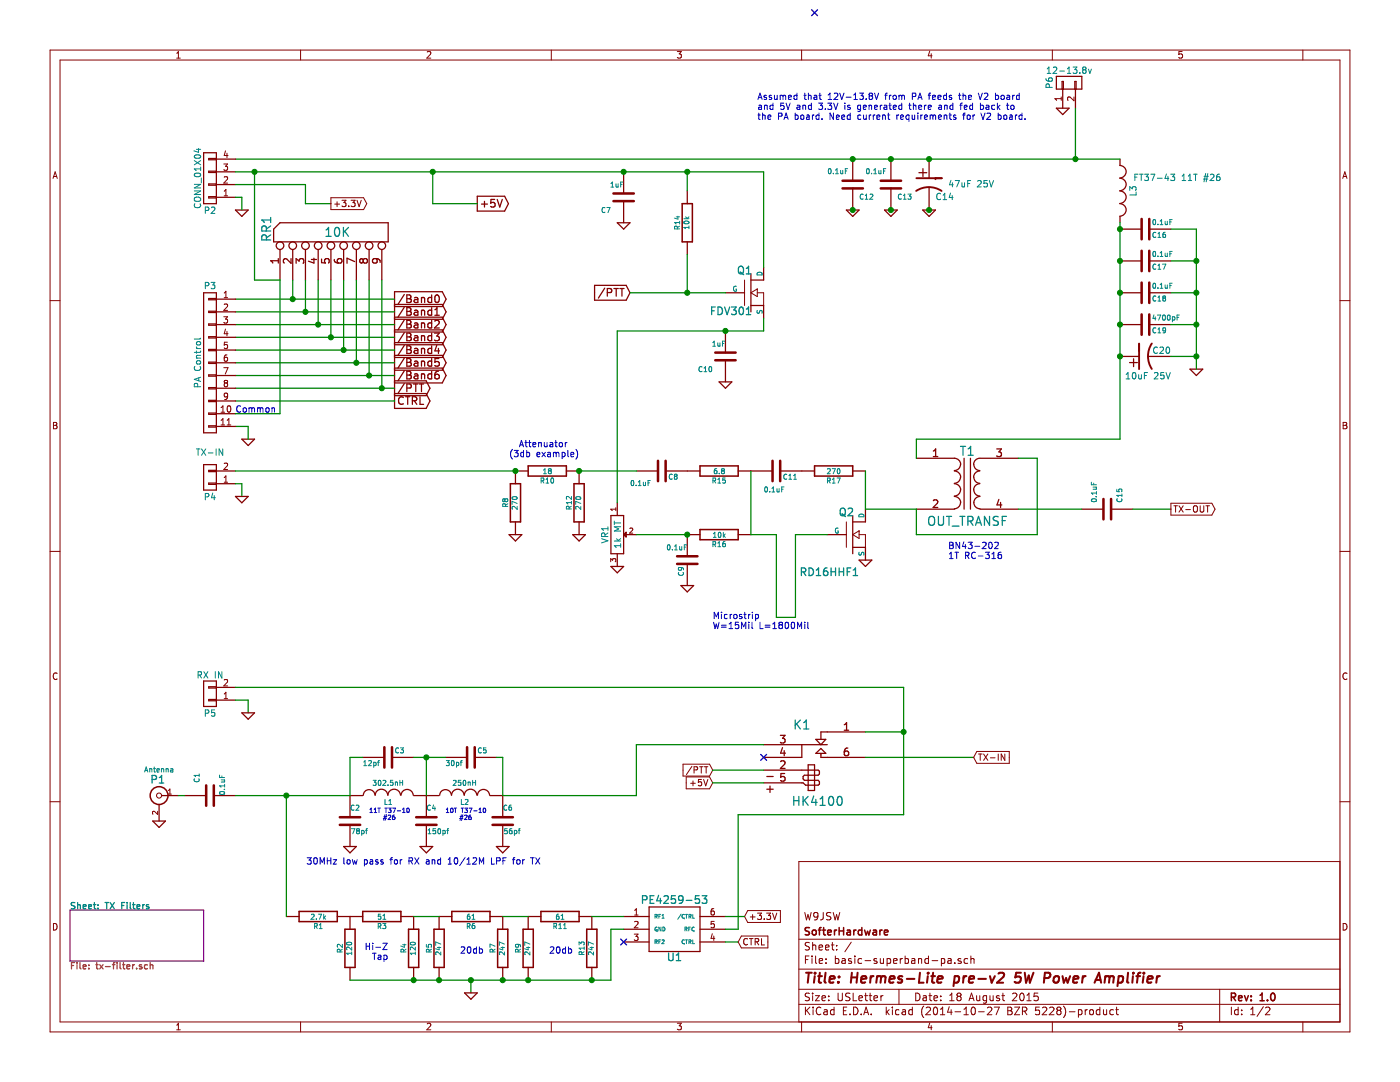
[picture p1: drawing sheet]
EESchema Schematic File Version 2
LIBS:power
LIBS:device
LIBS:transistors
LIBS:conn
LIBS:linear
LIBS:regul
LIBS:74xx
LIBS:cmos4000
LIBS:adc-dac
LIBS:memory
LIBS:xilinx
LIBS:special
LIBS:microcontrollers
LIBS:dsp
LIBS:microchip
LIBS:analog_switches
LIBS:motorola
LIBS:texas
LIBS:intel
LIBS:audio
LIBS:interface
LIBS:digital-audio
LIBS:philips
LIBS:display
LIBS:cypress
LIBS:siliconi
LIBS:opto
LIBS:atmel
LIBS:contrib
LIBS:valves
LIBS:hermeslite
LIBS:basic-superband-pa-cache
EELAYER 25 0
EELAYER END
$Descr USLetter 11000 8500
encoding utf-8
Sheet 1 2
Title "Hermes-Lite pre-v2 5W Power Amplifier"
Date "18 August 2015"
Rev "1.0"
Comp "SofterHardware"
Comment1 "W9JSW"
Comment2 ""
Comment3 ""
Comment4 ""
$EndDescr
$Comp
L C C8
U 1 1
P 5200 3700
F 0 "C8" V 5250 3750 40  0000 L CNN
F 1 "0.1uF" V 5300 3450 40  0000 L CNN
F 2 "HERMESLITE:C_0805" H 5238 3550 30  0001 C CNN
F 3 "" H 5200 3700 60  0000 C CNN
	1    5200 3700
	0    1    1    0   
$EndComp
$Comp
L R R16
U 1 1
P 5650 4200
F 0 "R16" V 5730 4200 40  0000 C CNN
F 1 "10k" V 5657 4201 40  0000 C CNN
F 2 "Resistors_SMD:R_0805_HandSoldering" V 5580 4200 30  0001 C CNN
F 3 "" H 5650 4200 30  0000 C CNN
	1    5650 4200
	0    1    1    0   
$EndComp
$Comp
L GND #PWR01
U 1 1
P 6800 4400
F 0 "#PWR01" H 6800 4400 30  0001 C CNN
F 1 "GND" H 6800 4330 30  0001 C CNN
F 2 "" H 6800 4400 60  0000 C CNN
F 3 "" H 6800 4400 60  0000 C CNN
	1    6800 4400
	1    0    0    -1  
$EndComp
$Comp
L BNC P1
U 1 1
P 1250 6250
F 0 "P1" H 1260 6370 60  0000 C CNN
F 1 "Antenna" H 1250 6450 40  0000 C CNN
F 2 "HERMESLITE:BNCRA" H 1250 6250 60  0001 C CNN
F 3 "" H 1250 6250 60  0000 C CNN
	1    1250 6250
	-1   0    0    -1  
$EndComp
Text GLabel 3100 2750 2    60   Output ~ 0
/Band4
$Comp
L CP1 C14
U 1 1
P 7300 1450
F 0 "C14" H 7350 1350 50  0000 L CNN
F 1 "47uF 25V" H 7450 1450 50  0000 L CNN
F 2 "Capacitors_Tantalum_SMD:TantalC_SizeD_EIA-7343_HandSoldering" H 7300 1450 60  0001 C CNN
F 3 "" H 7300 1450 60  0000 C CNN
	1    7300 1450
	1    0    0    -1  
$EndComp
$Comp
L GND #PWR02
U 1 1
P 7300 1650
F 0 "#PWR02" H 7300 1650 30  0001 C CNN
F 1 "GND" H 7300 1580 30  0001 C CNN
F 2 "" H 7300 1650 60  0000 C CNN
F 3 "" H 7300 1650 60  0000 C CNN
	1    7300 1650
	1    0    0    -1  
$EndComp
$Comp
L R R15
U 1 1
P 5650 3700
F 0 "R15" V 5730 3700 40  0000 C CNN
F 1 "6.8" V 5657 3701 40  0000 C CNN
F 2 "Resistors_SMD:R_0805_HandSoldering" V 5580 3700 30  0001 C CNN
F 3 "" H 5650 3700 30  0000 C CNN
	1    5650 3700
	0    1    1    0   
$EndComp
$Comp
L C C11
U 1 1
P 6100 3700
F 0 "C11" V 6150 3750 40  0000 L CNN
F 1 "0.1uF" V 6250 3600 40  0000 L CNN
F 2 "HERMESLITE:C_0805" H 6138 3550 30  0001 C CNN
F 3 "" H 6100 3700 60  0000 C CNN
	1    6100 3700
	0    1    1    0   
$EndComp
$Comp
L R R17
U 1 1
P 6550 3700
F 0 "R17" V 6630 3700 40  0000 C CNN
F 1 "270" V 6557 3701 40  0000 C CNN
F 2 "Resistors_SMD:R_0805_HandSoldering" V 6480 3700 30  0001 C CNN
F 3 "" H 6550 3700 30  0000 C CNN
	1    6550 3700
	0    1    1    0   
$EndComp
$Comp
L RD16HHF1 Q2
U 1 1
P 6700 4200
F 0 "Q2" H 6710 4370 60  0000 R CNN
F 1 "RD16HHF1" H 6750 3900 60  0000 R CNN
F 2 "Transistors_TO-220:TO-220_Neutral123_Vertical" H 6700 4200 60  0001 C CNN
F 3 "" H 6700 4200 60  0000 C CNN
	1    6700 4200
	1    0    0    -1  
$EndComp
$Comp
L C C9
U 1 1
P 5400 4400
F 0 "C9" V 5450 4450 40  0000 L CNN
F 1 "0.1uF" H 5400 4300 40  0000 L CNN
F 2 "HERMESLITE:C_0805" H 5438 4250 30  0001 C CNN
F 3 "" H 5400 4400 60  0000 C CNN
	1    5400 4400
	-1   0    0    1   
$EndComp
$Comp
L POT VR1
U 1 1
P 4850 4200
F 0 "VR1" H 4850 4100 50  0000 C CNN
F 1 "1k MT" H 4850 4200 50  0000 C CNN
F 2 "Potentiometers:Potentiometer_Bourns_3296W_3-8Zoll_Inline_ScrewUp" H 4850 4200 60  0001 C CNN
F 3 "" H 4850 4200 60  0000 C CNN
	1    4850 4200
	0    1    1    0   
$EndComp
$Comp
L GND #PWR03
U 1 1
P 5400 4600
F 0 "#PWR03" H 5400 4600 30  0001 C CNN
F 1 "GND" H 5400 4530 30  0001 C CNN
F 2 "" H 5400 4600 60  0000 C CNN
F 3 "" H 5400 4600 60  0000 C CNN
	1    5400 4600
	1    0    0    -1  
$EndComp
$Comp
L GND #PWR04
U 1 1
P 4850 4450
F 0 "#PWR04" H 4850 4450 30  0001 C CNN
F 1 "GND" H 4850 4380 30  0001 C CNN
F 2 "" H 4850 4450 60  0000 C CNN
F 3 "" H 4850 4450 60  0000 C CNN
	1    4850 4450
	1    0    0    -1  
$EndComp
$Comp
L OUT_TRANSF T1
U 1 1
P 7600 3800
F 0 "T1" H 7600 4050 70  0000 C CNN
F 1 "OUT_TRANSF" H 7600 3500 70  0000 C CNN
F 2 "HERMESLITE:OUT_TRANSF" H 7600 3800 60  0001 C CNN
F 3 "" H 7600 3800 60  0000 C CNN
	1    7600 3800
	1    0    0    -1  
$EndComp
$Comp
L INDUCTOR_SMALL L3
U 1 1
P 8800 1500
F 0 "L3" H 8800 1600 50  0000 C CNN
F 1 "FT37-43 11T #26" V 8700 1950 50  0000 C CNN
F 2 "Choke_Toroid_ThroughHole:Choke_Toroid_horizontal_Diameter3-5mm_Amidon-T12" H 8800 1500 60  0001 C CNN
F 3 "" H 8800 1500 60  0000 C CNN
	1    8800 1500
	0    1    1    0   
$EndComp
$Comp
L C C17
U 1 1
P 9000 2050
F 0 "C17" V 9050 2100 40  0000 L CNN
F 1 "0.1uF" V 8950 2100 40  0000 L CNN
F 2 "HERMESLITE:C_0805" H 9038 1900 30  0001 C CNN
F 3 "" H 9000 2050 60  0000 C CNN
	1    9000 2050
	0    1    1    0   
$EndComp
$Comp
L C C18
U 1 1
P 9000 2300
F 0 "C18" V 9050 2350 40  0000 L CNN
F 1 "0.1uF" V 8950 2350 40  0000 L CNN
F 2 "HERMESLITE:C_0805" H 9038 2150 30  0001 C CNN
F 3 "" H 9000 2300 60  0000 C CNN
	1    9000 2300
	0    1    1    0   
$EndComp
$Comp
L C C19
U 1 1
P 9000 2550
F 0 "C19" V 9050 2600 40  0000 L CNN
F 1 "4700pF" V 8950 2600 40  0000 L CNN
F 2 "HERMESLITE:C_0805" H 9038 2400 30  0001 C CNN
F 3 "" H 9000 2550 60  0000 C CNN
	1    9000 2550
	0    1    1    0   
$EndComp
$Comp
L CP1 C20
U 1 1
P 9000 2800
F 0 "C20" V 9050 2600 50  0000 L CNN
F 1 "10uF 25V" V 8850 2600 50  0000 L CNN
F 2 "Capacitors_Tantalum_SMD:TantalC_SizeC_EIA-6032_HandSoldering" H 9000 2800 60  0001 C CNN
F 3 "" H 9000 2800 60  0000 C CNN
	1    9000 2800
	0    -1   -1   0   
$EndComp
$Comp
L GND #PWR05
U 1 1
P 9400 2900
F 0 "#PWR05" H 9400 2900 30  0001 C CNN
F 1 "GND" H 9400 2830 30  0001 C CNN
F 2 "" H 9400 2900 60  0000 C CNN
F 3 "" H 9400 2900 60  0000 C CNN
	1    9400 2900
	1    0    0    -1  
$EndComp
Text Notes 7450 4400 0    50   ~ 0
BN43-202\n1T RC-316
Text Notes 5600 4950 0    50   ~ 0
Microstrip\nW=15Mil L=1800Mil
$Comp
L R R10
U 1 1
P 4300 3700
F 0 "R10" V 4380 3700 40  0000 C CNN
F 1 "18" V 4307 3701 40  0000 C CNN
F 2 "Resistors_SMD:R_0805_HandSoldering" V 4230 3700 30  0001 C CNN
F 3 "" H 4300 3700 30  0000 C CNN
	1    4300 3700
	0    1    1    0   
$EndComp
$Comp
L R R12
U 1 1
P 4550 3950
F 0 "R12" V 4630 3950 40  0000 C CNN
F 1 "270" V 4557 3951 40  0000 C CNN
F 2 "Resistors_SMD:R_0805_HandSoldering" V 4480 3950 30  0001 C CNN
F 3 "" H 4550 3950 30  0000 C CNN
	1    4550 3950
	-1   0    0    1   
$EndComp
$Comp
L R R8
U 1 1
P 4050 3950
F 0 "R8" V 4130 3950 40  0000 C CNN
F 1 "270" V 4057 3951 40  0000 C CNN
F 2 "Resistors_SMD:R_0805_HandSoldering" V 3980 3950 30  0001 C CNN
F 3 "" H 4050 3950 30  0000 C CNN
	1    4050 3950
	-1   0    0    1   
$EndComp
Text GLabel 4950 2300 0    60   Input ~ 0
/PTT
$Comp
L C C10
U 1 1
P 5700 2800
F 0 "C10" H 5800 2900 40  0000 L CNN
F 1 "1uF" H 5700 2700 40  0000 L CNN
F 2 "HERMESLITE:C_0805" H 5738 2650 30  0001 C CNN
F 3 "" H 5700 2800 60  0000 C CNN
	1    5700 2800
	-1   0    0    1   
$EndComp
$Comp
L GND #PWR06
U 1 1
P 5700 3000
F 0 "#PWR06" H 5700 3000 30  0001 C CNN
F 1 "GND" H 5700 2930 30  0001 C CNN
F 2 "" H 5700 3000 60  0000 C CNN
F 3 "" H 5700 3000 60  0000 C CNN
	1    5700 3000
	1    0    0    -1  
$EndComp
NoConn ~ 6400 100 
$Comp
L C C15
U 1 1
P 8700 4000
F 0 "C15" H 8750 3900 40  0000 L CNN
F 1 "0.1uF" H 8750 4100 40  0000 L CNN
F 2 "HERMESLITE:C_0805" H 8738 3850 30  0001 C CNN
F 3 "" H 8700 4000 60  0000 C CNN
	1    8700 4000
	0    -1   -1   0   
$EndComp
$Comp
L R R14
U 1 1
P 5400 1750
F 0 "R14" V 5480 1750 40  0000 C CNN
F 1 "10k" V 5407 1751 40  0000 C CNN
F 2 "Resistors_SMD:R_0805_HandSoldering" V 5330 1750 30  0001 C CNN
F 3 "" H 5400 1750 30  0000 C CNN
	1    5400 1750
	-1   0    0    1   
$EndComp
Text GLabel 5600 6050 0    50   Input ~ 0
/PTT
$Comp
L C C13
U 1 1
P 7000 1450
F 0 "C13" H 7050 1350 40  0000 L CNN
F 1 "0.1uF" H 6800 1550 40  0000 L CNN
F 2 "HERMESLITE:C_0805" H 7038 1300 30  0001 C CNN
F 3 "" H 7000 1450 60  0000 C CNN
	1    7000 1450
	1    0    0    -1  
$EndComp
$Comp
L C C12
U 1 1
P 6700 1450
F 0 "C12" H 6750 1350 40  0000 L CNN
F 1 "0.1uF" H 6500 1550 40  0000 L CNN
F 2 "HERMESLITE:C_0805" H 6738 1300 30  0001 C CNN
F 3 "" H 6700 1450 60  0000 C CNN
	1    6700 1450
	1    0    0    -1  
$EndComp
$Comp
L GND #PWR07
U 1 1
P 7000 1650
F 0 "#PWR07" H 7000 1650 30  0001 C CNN
F 1 "GND" H 7000 1580 30  0001 C CNN
F 2 "" H 7000 1650 60  0000 C CNN
F 3 "" H 7000 1650 60  0000 C CNN
	1    7000 1650
	1    0    0    -1  
$EndComp
$Comp
L GND #PWR08
U 1 1
P 6700 1650
F 0 "#PWR08" H 6700 1650 30  0001 C CNN
F 1 "GND" H 6700 1580 30  0001 C CNN
F 2 "" H 6700 1650 60  0000 C CNN
F 3 "" H 6700 1650 60  0000 C CNN
	1    6700 1650
	1    0    0    -1  
$EndComp
$Comp
L C C16
U 1 1
P 9000 1800
F 0 "C16" V 9050 1850 40  0000 L CNN
F 1 "0.1uF" V 8950 1850 40  0000 L CNN
F 2 "HERMESLITE:C_0805" H 9038 1650 30  0001 C CNN
F 3 "" H 9000 1800 60  0000 C CNN
	1    9000 1800
	0    1    1    0   
$EndComp
$Comp
L CONN_01X02 P6
U 1 1
P 8400 650
F 0 "P6" H 8400 800 50  0000 C CNN
F 1 "12-13.8v" V 8500 650 50  0000 C CNN
F 2 "Pin_Headers:Pin_Header_Straight_1x02" H 8400 650 60  0001 C CNN
F 3 "" H 8400 650 60  0000 C CNN
	1    8400 650 
	0    -1   -1   0   
$EndComp
$Comp
L GND #PWR09
U 1 1
P 8350 850
F 0 "#PWR09" H 8350 850 30  0001 C CNN
F 1 "GND" H 8350 780 30  0001 C CNN
F 2 "" H 8350 850 60  0000 C CNN
F 3 "" H 8350 850 60  0000 C CNN
	1    8350 850 
	1    0    0    -1  
$EndComp
Text Notes 4000 3600 0    50   ~ 0
  Attenuator\n(3db example)
$Comp
L INDUCTOR L1
U 1 1
P 3050 6250
F 0 "L1" V 3000 6250 40  0000 C CNN
F 1 "302.5nH" V 3150 6250 40  0000 C CNN
F 2 "Choke_Toroid_ThroughHole:Choke_Toroid_5x10mm_Vertical" H 3050 6250 60  0001 C CNN
F 3 "" H 3050 6250 60  0000 C CNN
	1    3050 6250
	0    -1   -1   0   
$EndComp
$Comp
L INDUCTOR L2
U 1 1
P 3650 6250
F 0 "L2" V 3600 6250 40  0000 C CNN
F 1 "250nH" V 3750 6250 40  0000 C CNN
F 2 "Choke_Toroid_ThroughHole:Choke_Toroid_5x10mm_Vertical" H 3650 6250 60  0001 C CNN
F 3 "" H 3650 6250 60  0000 C CNN
	1    3650 6250
	0    -1   -1   0   
$EndComp
$Comp
L C C2
U 1 1
P 2750 6450
F 0 "C2" H 2750 6550 40  0000 L CNN
F 1 "78pf" H 2756 6365 40  0000 L CNN
F 2 "HERMESLITE:C_0805" H 2788 6300 30  0001 C CNN
F 3 "" H 2750 6450 60  0000 C CNN
	1    2750 6450
	1    0    0    -1  
$EndComp
$Comp
L C C4
U 1 1
P 3350 6450
F 0 "C4" H 3350 6550 40  0000 L CNN
F 1 "150pf" H 3356 6365 40  0000 L CNN
F 2 "HERMESLITE:C_0805" H 3388 6300 30  0001 C CNN
F 3 "" H 3350 6450 60  0000 C CNN
	1    3350 6450
	1    0    0    -1  
$EndComp
$Comp
L C C6
U 1 1
P 3950 6450
F 0 "C6" H 3950 6550 40  0000 L CNN
F 1 "56pf" H 3956 6365 40  0000 L CNN
F 2 "HERMESLITE:C_0805" H 3988 6300 30  0001 C CNN
F 3 "" H 3950 6450 60  0000 C CNN
	1    3950 6450
	1    0    0    -1  
$EndComp
$Comp
L GND #PWR010
U 1 1
P 2750 6650
F 0 "#PWR010" H 2750 6650 30  0001 C CNN
F 1 "GND" H 2750 6580 30  0001 C CNN
F 2 "" H 2750 6650 60  0000 C CNN
F 3 "" H 2750 6650 60  0000 C CNN
	1    2750 6650
	1    0    0    -1  
$EndComp
$Comp
L GND #PWR011
U 1 1
P 3350 6650
F 0 "#PWR011" H 3350 6650 30  0001 C CNN
F 1 "GND" H 3350 6580 30  0001 C CNN
F 2 "" H 3350 6650 60  0000 C CNN
F 3 "" H 3350 6650 60  0000 C CNN
	1    3350 6650
	1    0    0    -1  
$EndComp
$Comp
L GND #PWR012
U 1 1
P 3950 6650
F 0 "#PWR012" H 3950 6650 30  0001 C CNN
F 1 "GND" H 3950 6580 30  0001 C CNN
F 2 "" H 3950 6650 60  0000 C CNN
F 3 "" H 3950 6650 60  0000 C CNN
	1    3950 6650
	1    0    0    -1  
$EndComp
$Comp
L C C1
U 1 1
P 1650 6250
F 0 "C1" H 1750 6350 40  0000 L CNN
F 1 "0.1uF" H 1650 6150 40  0000 L CNN
F 2 "HERMESLITE:C_0805" H 1688 6100 30  0001 C CNN
F 3 "" H 1650 6250 60  0000 C CNN
	1    1650 6250
	0    -1   -1   0   
$EndComp
Text GLabel 3100 2350 2    60   Output ~ 0
/Band0
Text GLabel 3100 2450 2    60   Output ~ 0
/Band1
Text GLabel 3100 2550 2    60   Output ~ 0
/Band2
Text GLabel 3100 2650 2    60   Output ~ 0
/Band3
Text GLabel 3100 2850 2    60   Output ~ 0
/Band5
Text GLabel 3100 3050 2    60   Output ~ 0
/PTT
$Comp
L CONN_01X02 P5
U 1 1
P 1650 5450
F 0 "P5" H 1650 5600 50  0000 C CNN
F 1 "RX IN" H 1650 5300 50  0000 C CNN
F 2 "Pin_Headers:Pin_Header_Straight_1x02" H 1650 5450 60  0001 C CNN
F 3 "" H 1650 5450 60  0000 C CNN
	1    1650 5450
	-1   0    0    1   
$EndComp
$Comp
L GND #PWR013
U 1 1
P 1950 3450
F 0 "#PWR013" H 1950 3450 30  0001 C CNN
F 1 "GND" H 1950 3380 30  0001 C CNN
F 2 "" H 1950 3450 60  0000 C CNN
F 3 "" H 1950 3450 60  0000 C CNN
	1    1950 3450
	1    0    0    -1  
$EndComp
$Comp
L CONN_01X02 P4
U 1 1
P 1650 3750
F 0 "P4" H 1650 3900 50  0000 C CNN
F 1 "TX-IN" H 1650 3550 50  0000 C CNN
F 2 "Pin_Headers:Pin_Header_Straight_1x02" H 1650 3750 60  0001 C CNN
F 3 "" H 1650 3750 60  0000 C CNN
	1    1650 3750
	-1   0    0    1   
$EndComp
$Comp
L GND #PWR014
U 1 1
P 4050 4200
F 0 "#PWR014" H 4050 4200 30  0001 C CNN
F 1 "GND" H 4050 4130 30  0001 C CNN
F 2 "" H 4050 4200 60  0000 C CNN
F 3 "" H 4050 4200 60  0000 C CNN
	1    4050 4200
	1    0    0    -1  
$EndComp
Connection ~ 7300 1650
Wire Wire Line
	6800 3700 6800 4000
Wire Wire Line
	5900 3700 5900 4200
Wire Wire Line
	5900 4200 6100 4200
Wire Wire Line
	6100 4200 6100 4850
Wire Wire Line
	6250 4200 6250 4850
Wire Wire Line
	6250 4200 6500 4200
Wire Wire Line
	5000 4200 5400 4200
Wire Wire Line
	6800 4000 7200 4000
Wire Wire Line
	7200 4000 7200 4200
Wire Wire Line
	7200 4200 8150 4200
Wire Wire Line
	8150 4200 8150 3600
Wire Wire Line
	8150 3600 8000 3600
Wire Wire Line
	4850 2600 4850 3950
Wire Wire Line
	8800 3450 7200 3450
Wire Wire Line
	7200 3450 7200 3600
Wire Wire Line
	8800 1750 8800 3450
Wire Wire Line
	9200 2050 9400 2050
Wire Wire Line
	9400 1800 9400 2900
Wire Wire Line
	9200 2800 9400 2800
Connection ~ 9400 2800
Wire Wire Line
	9200 2550 9400 2550
Connection ~ 9400 2550
Wire Wire Line
	9200 2300 9400 2300
Connection ~ 9400 2300
Wire Wire Line
	6250 4850 6100 4850
Connection ~ 8800 2050
Connection ~ 8800 2300
Connection ~ 8800 2550
Connection ~ 8800 2800
Connection ~ 6700 1650
Connection ~ 7000 1650
Connection ~ 8800 1800
Wire Wire Line
	9200 1800 9400 1800
Connection ~ 9400 2050
Wire Wire Line
	8450 850  8450 1250
Connection ~ 8450 1250
Wire Wire Line
	8000 4000 8500 4000
Wire Wire Line
	4550 3700 5000 3700
Connection ~ 4050 3700
Connection ~ 4550 3700
Connection ~ 5400 4200
Wire Wire Line
	1850 2350 3100 2350
Wire Wire Line
	1850 2450 3100 2450
Wire Wire Line
	1850 2550 3100 2550
Wire Wire Line
	1850 2650 3100 2650
Wire Wire Line
	1850 2750 3100 2750
Wire Wire Line
	1850 2850 3100 2850
Wire Wire Line
	1850 3050 3100 3050
Wire Wire Line
	8900 4000 9200 4000
$Comp
L HK4100 K1
U 1 1
P 6400 5800
F 0 "K1" H 6300 5900 70  0000 C CNN
F 1 "HK4100" H 6425 5300 70  0000 C CNN
F 2 "HERMESLITE:HK4100" H 6400 5800 60  0001 C CNN
F 3 "" H 6400 5800 60  0000 C CNN
	1    6400 5800
	1    0    0    -1  
$EndComp
Wire Wire Line
	6800 5950 7650 5950
Text GLabel 9200 4000 2    50   Output ~ 0
TX-OUT
Wire Wire Line
	5600 6050 6000 6050
Text GLabel 5600 6150 0    50   Input ~ 0
+5V
Wire Wire Line
	5600 6150 6000 6150
NoConn ~ 6000 5950
$Comp
L GND #PWR015
U 1 1
P 1250 6450
F 0 "#PWR015" H 1250 6450 30  0001 C CNN
F 1 "GND" H 1250 6380 30  0001 C CNN
F 2 "" H 1250 6450 60  0000 C CNN
F 3 "" H 1250 6450 60  0000 C CNN
	1    1250 6450
	1    0    0    -1  
$EndComp
Text GLabel 3750 1600 2    60   Output ~ 0
+5V
Text GLabel 7650 5950 2    50   Input ~ 0
TX-IN
Text GLabel 3100 2950 2    60   Output ~ 0
/Band6
Wire Wire Line
	1850 2950 3100 2950
$Sheet
S 550  7150 1050 400 
U 55CEFF1E
F0 "TX Filters" 50
F1 "tx-filter.sch" 50
$EndSheet
Wire Wire Line
	1850 1250 8800 1250
Connection ~ 7300 1250
Connection ~ 7000 1250
Connection ~ 6700 1250
$Comp
L CONN_01X04 P2
U 1 1
P 1650 1400
F 0 "P2" H 1650 1650 50  0000 C CNN
F 1 "CONN_01X04" V 1750 1400 50  0000 C CNN
F 2 "Pin_Headers:Pin_Header_Straight_1x04" H 1650 1400 60  0001 C CNN
F 3 "" H 1650 1400 60  0000 C CNN
	1    1650 1400
	-1   0    0    1   
$EndComp
$Comp
L GND #PWR016
U 1 1
P 1900 1650
F 0 "#PWR016" H 1900 1650 30  0001 C CNN
F 1 "GND" H 1900 1580 30  0001 C CNN
F 2 "" H 1900 1650 60  0000 C CNN
F 3 "" H 1900 1650 60  0000 C CNN
	1    1900 1650
	1    0    0    -1  
$EndComp
Wire Wire Line
	1850 1450 2400 1450
Wire Wire Line
	2400 1450 2400 1600
Wire Wire Line
	2400 1600 2600 1600
Text GLabel 2600 1600 2    50   Output ~ 0
+3.3V
Wire Wire Line
	1850 1350 6000 1350
Wire Wire Line
	1850 6250 2750 6250
Wire Wire Line
	1850 5400 7100 5400
Wire Wire Line
	7100 5400 7100 6400
Text Notes 4250 6800 2    50   ~ 0
30MHz low pass for RX and 10/12M LPF for TX
$Comp
L MOSFET_N Q1
U 1 1
P 5900 2300
F 0 "Q1" H 5910 2470 60  0000 R CNN
F 1 "FDV301" H 5910 2150 60  0000 R CNN
F 2 "HERMESLITE:SOT-23-GDS" H 5900 2300 60  0001 C CNN
F 3 "" H 5900 2300 60  0000 C CNN
	1    5900 2300
	1    0    0    -1  
$EndComp
Wire Wire Line
	6000 1350 6000 2100
Wire Wire Line
	4950 2300 5700 2300
Wire Wire Line
	6000 2500 6000 2600
Wire Wire Line
	6000 2600 4850 2600
Wire Wire Line
	3400 1350 3400 1600
Wire Wire Line
	3400 1600 3750 1600
Connection ~ 3400 1350
Wire Wire Line
	5400 1500 5400 1350
Connection ~ 5400 1350
Wire Wire Line
	5400 2000 5400 2300
Connection ~ 5400 2300
$Comp
L C C7
U 1 1
P 4900 1550
F 0 "C7" H 5000 1650 40  0000 L CNN
F 1 "1uF" H 4900 1450 40  0000 L CNN
F 2 "HERMESLITE:C_0805" H 4938 1400 30  0001 C CNN
F 3 "" H 4900 1550 60  0000 C CNN
	1    4900 1550
	-1   0    0    1   
$EndComp
$Comp
L GND #PWR017
U 1 1
P 4900 1750
F 0 "#PWR017" H 4900 1750 30  0001 C CNN
F 1 "GND" H 4900 1680 30  0001 C CNN
F 2 "" H 4900 1750 60  0000 C CNN
F 3 "" H 4900 1750 60  0000 C CNN
	1    4900 1750
	1    0    0    -1  
$EndComp
$Comp
L R R1
U 1 1
P 2500 7200
F 0 "R1" V 2580 7200 40  0000 C CNN
F 1 "2.7k" V 2507 7201 40  0000 C CNN
F 2 "Resistors_SMD:R_0805_HandSoldering" V 2430 7200 30  0001 C CNN
F 3 "" H 2500 7200 30  0000 C CNN
	1    2500 7200
	0    1    1    0   
$EndComp
Wire Wire Line
	1400 6250 1450 6250
$Comp
L R R2
U 1 1
P 2750 7450
F 0 "R2" V 2830 7450 40  0000 C CNN
F 1 "120" V 2757 7451 40  0000 C CNN
F 2 "Resistors_SMD:R_0805_HandSoldering" V 2680 7450 30  0001 C CNN
F 3 "" H 2750 7450 30  0000 C CNN
	1    2750 7450
	-1   0    0    1   
$EndComp
$Comp
L R R3
U 1 1
P 3000 7200
F 0 "R3" V 3080 7200 40  0000 C CNN
F 1 "51" V 3007 7201 40  0000 C CNN
F 2 "Resistors_SMD:R_0805_HandSoldering" V 2930 7200 30  0001 C CNN
F 3 "" H 3000 7200 30  0000 C CNN
	1    3000 7200
	0    1    1    0   
$EndComp
$Comp
L R R4
U 1 1
P 3250 7450
F 0 "R4" V 3330 7450 40  0000 C CNN
F 1 "120" V 3257 7451 40  0000 C CNN
F 2 "Resistors_SMD:R_0805_HandSoldering" V 3180 7450 30  0001 C CNN
F 3 "" H 3250 7450 30  0000 C CNN
	1    3250 7450
	-1   0    0    1   
$EndComp
$Comp
L R R6
U 1 1
P 3700 7200
F 0 "R6" V 3780 7200 40  0000 C CNN
F 1 "61" V 3707 7201 40  0000 C CNN
F 2 "Resistors_SMD:R_0805_HandSoldering" V 3630 7200 30  0001 C CNN
F 3 "" H 3700 7200 30  0000 C CNN
	1    3700 7200
	0    1    1    0   
$EndComp
$Comp
L R R5
U 1 1
P 3450 7450
F 0 "R5" V 3530 7450 40  0000 C CNN
F 1 "247" V 3457 7451 40  0000 C CNN
F 2 "Resistors_SMD:R_0805_HandSoldering" V 3380 7450 30  0001 C CNN
F 3 "" H 3450 7450 30  0000 C CNN
	1    3450 7450
	-1   0    0    1   
$EndComp
Wire Wire Line
	3250 7200 3450 7200
$Comp
L R R7
U 1 1
P 3950 7450
F 0 "R7" V 4030 7450 40  0000 C CNN
F 1 "247" V 3957 7451 40  0000 C CNN
F 2 "Resistors_SMD:R_0805_HandSoldering" V 3880 7450 30  0001 C CNN
F 3 "" H 3950 7450 30  0000 C CNN
	1    3950 7450
	-1   0    0    1   
$EndComp
Text Notes 3800 7500 2    50   ~ 0
20db
$Comp
L R R11
U 1 1
P 4400 7200
F 0 "R11" V 4480 7200 40  0000 C CNN
F 1 "61" V 4407 7201 40  0000 C CNN
F 2 "Resistors_SMD:R_0805_HandSoldering" V 4330 7200 30  0001 C CNN
F 3 "" H 4400 7200 30  0000 C CNN
	1    4400 7200
	0    1    1    0   
$EndComp
$Comp
L R R9
U 1 1
P 4150 7450
F 0 "R9" V 4230 7450 40  0000 C CNN
F 1 "247" V 4157 7451 40  0000 C CNN
F 2 "Resistors_SMD:R_0805_HandSoldering" V 4080 7450 30  0001 C CNN
F 3 "" H 4150 7450 30  0000 C CNN
	1    4150 7450
	-1   0    0    1   
$EndComp
Wire Wire Line
	3950 7200 4150 7200
$Comp
L R R13
U 1 1
P 4650 7450
F 0 "R13" V 4730 7450 40  0000 C CNN
F 1 "247" V 4657 7451 40  0000 C CNN
F 2 "Resistors_SMD:R_0805_HandSoldering" V 4580 7450 30  0001 C CNN
F 3 "" H 4650 7450 30  0000 C CNN
	1    4650 7450
	-1   0    0    1   
$EndComp
Text Notes 4500 7500 2    50   ~ 0
20db
$Comp
L PE4259-53 U1
U 1 1
P 5300 7300
F 0 "U1" H 5300 7075 60  0000 C CNN
F 1 "PE4259-53" H 5300 7525 60  0000 C CNN
F 2 "HERMESLITE:sc70-6" H 5300 7300 60  0001 C CNN
F 3 "" H 5300 7300 60  0000 C CNN
	1    5300 7300
	1    0    0    -1  
$EndComp
Wire Wire Line
	4650 7200 4900 7200
Wire Wire Line
	5800 6400 5800 7300
Wire Wire Line
	7100 6400 5800 6400
Wire Wire Line
	5800 7300 5700 7300
Text GLabel 3100 3150 2    60   Output ~ 0
CTRL
Wire Wire Line
	1850 3150 3100 3150
Text GLabel 5800 7400 2    50   Input ~ 0
CTRL
Wire Wire Line
	5700 7400 5800 7400
NoConn ~ 4900 7400
Wire Wire Line
	4900 7300 4800 7300
Wire Wire Line
	4800 7300 4800 7700
Wire Wire Line
	4800 7700 2750 7700
Connection ~ 4650 7700
Connection ~ 4150 7700
Connection ~ 3950 7700
Connection ~ 3450 7700
Connection ~ 3250 7700
Wire Wire Line
	3700 7700 3700 7800
Connection ~ 3700 7700
$Comp
L GND #PWR018
U 1 1
P 3700 7800
F 0 "#PWR018" H 3700 7800 30  0001 C CNN
F 1 "GND" H 3700 7730 30  0001 C CNN
F 2 "" H 3700 7800 60  0000 C CNN
F 3 "" H 3700 7800 60  0000 C CNN
	1    3700 7800
	1    0    0    -1  
$EndComp
Wire Wire Line
	1850 3700 4050 3700
Wire Wire Line
	1850 3800 1900 3800
Wire Wire Line
	1900 3800 1900 3900
$Comp
L GND #PWR019
U 1 1
P 1900 3900
F 0 "#PWR019" H 1900 3900 30  0001 C CNN
F 1 "GND" H 1900 3830 30  0001 C CNN
F 2 "" H 1900 3900 60  0000 C CNN
F 3 "" H 1900 3900 60  0000 C CNN
	1    1900 3900
	1    0    0    -1  
$EndComp
$Comp
L GND #PWR020
U 1 1
P 4550 4200
F 0 "#PWR020" H 4550 4200 30  0001 C CNN
F 1 "GND" H 4550 4130 30  0001 C CNN
F 2 "" H 4550 4200 60  0000 C CNN
F 3 "" H 4550 4200 60  0000 C CNN
	1    4550 4200
	1    0    0    -1  
$EndComp
Text Notes 5950 950  0    50   ~ 0
Assumed that 12V-13.8V from PA feeds the V2 board\nand 5V and 3.3V is generated there and fed back to\nthe PA board. Need current requirements for V2 board.
Wire Wire Line
	1850 5500 1950 5500
Wire Wire Line
	1950 5500 1950 5600
$Comp
L GND #PWR021
U 1 1
P 1950 5600
F 0 "#PWR021" H 1950 5600 30  0001 C CNN
F 1 "GND" H 1950 5530 30  0001 C CNN
F 2 "" H 1950 5600 60  0000 C CNN
F 3 "" H 1950 5600 60  0000 C CNN
	1    1950 5600
	1    0    0    -1  
$EndComp
Wire Wire Line
	1850 3350 1950 3350
Wire Wire Line
	1950 3350 1950 3450
$Comp
L CONN_01X11 P3
U 1 1
P 1650 2850
F 0 "P3" H 1650 3450 50  0000 C CNN
F 1 "PA Control" V 1750 2850 50  0000 C CNN
F 2 "Pin_Headers:Pin_Header_Straight_1x11" H 1650 2850 60  0001 C CNN
F 3 "" H 1650 2850 60  0000 C CNN
	1    1650 2850
	-1   0    0    -1  
$EndComp
Wire Wire Line
	6800 5750 7100 5750
Connection ~ 7100 5750
Wire Wire Line
	6000 5850 5000 5850
Wire Wire Line
	5000 5850 5000 6250
Wire Wire Line
	5000 6250 3950 6250
Wire Wire Line
	2250 6250 2250 7200
Connection ~ 2250 6250
$Comp
L C C3
U 1 1
P 3050 5950
F 0 "C3" V 3000 6000 40  0000 L CNN
F 1 "12pf" V 3100 5750 40  0000 L CNN
F 2 "HERMESLITE:C_0805" H 3088 5800 30  0001 C CNN
F 3 "" H 3050 5950 60  0000 C CNN
	1    3050 5950
	0    1    1    0   
$EndComp
$Comp
L C C5
U 1 1
P 3700 5950
F 0 "C5" V 3650 6000 40  0000 L CNN
F 1 "30pf" V 3750 5750 40  0000 L CNN
F 2 "HERMESLITE:C_0805" H 3738 5800 30  0001 C CNN
F 3 "" H 3700 5950 60  0000 C CNN
	1    3700 5950
	0    1    1    0   
$EndComp
Wire Wire Line
	2750 6250 2750 5950
Wire Wire Line
	2750 5950 2850 5950
Wire Wire Line
	3250 5950 3500 5950
Wire Wire Line
	3900 5950 3950 5950
Wire Wire Line
	3950 5950 3950 6250
Wire Wire Line
	3350 5950 3350 6250
Connection ~ 3350 5950
$Comp
L RR8 RR1
U 1 1
P 2650 1850
F 0 "RR1" H 2700 2400 70  0000 C CNN
F 1 "10K" V 2680 1850 70  0000 C CNN
F 2 "Discret:r_pack8" H 2650 1850 60  0001 C CNN
F 3 "" H 2650 1850 60  0000 C CNN
	1    2650 1850
	0    -1   -1   0   
$EndComp
Wire Wire Line
	1850 1550 1900 1550
Wire Wire Line
	1900 1550 1900 1650
Wire Wire Line
	2300 2200 2300 2350
Connection ~ 2300 2350
Wire Wire Line
	2400 2200 2400 2450
Connection ~ 2400 2450
Wire Wire Line
	2500 2200 2500 2550
Connection ~ 2500 2550
Wire Wire Line
	2600 2200 2600 2650
Connection ~ 2600 2650
Wire Wire Line
	2700 2200 2700 2750
Connection ~ 2700 2750
Wire Wire Line
	2800 2200 2800 2850
Connection ~ 2800 2850
Wire Wire Line
	2900 2200 2900 2950
Connection ~ 2900 2950
Wire Wire Line
	3000 2200 3000 3050
Connection ~ 3000 3050
Wire Wire Line
	2000 1350 2000 2200
Wire Wire Line
	2000 2200 2200 2200
Connection ~ 2000 1350
Wire Wire Line
	1850 3250 2200 3250
Wire Wire Line
	2200 3250 2200 2200
Text Notes 1850 3250 0    50   ~ 0
Common
Text Notes 3050 7550 2    50   ~ 0
Hi-Z\nTap
Connection ~ 4900 1350
Connection ~ 5700 2600
Text GLabel 5850 7200 2    50   Input ~ 0
+3.3V
Wire Wire Line
	5700 7200 5850 7200
Text Notes 3500 6450 0    35   ~ 0
10T T37-10\n    #26
Text Notes 2900 6450 0    35   ~ 0
11T T37-10\n    #26
$EndSCHEMATC
